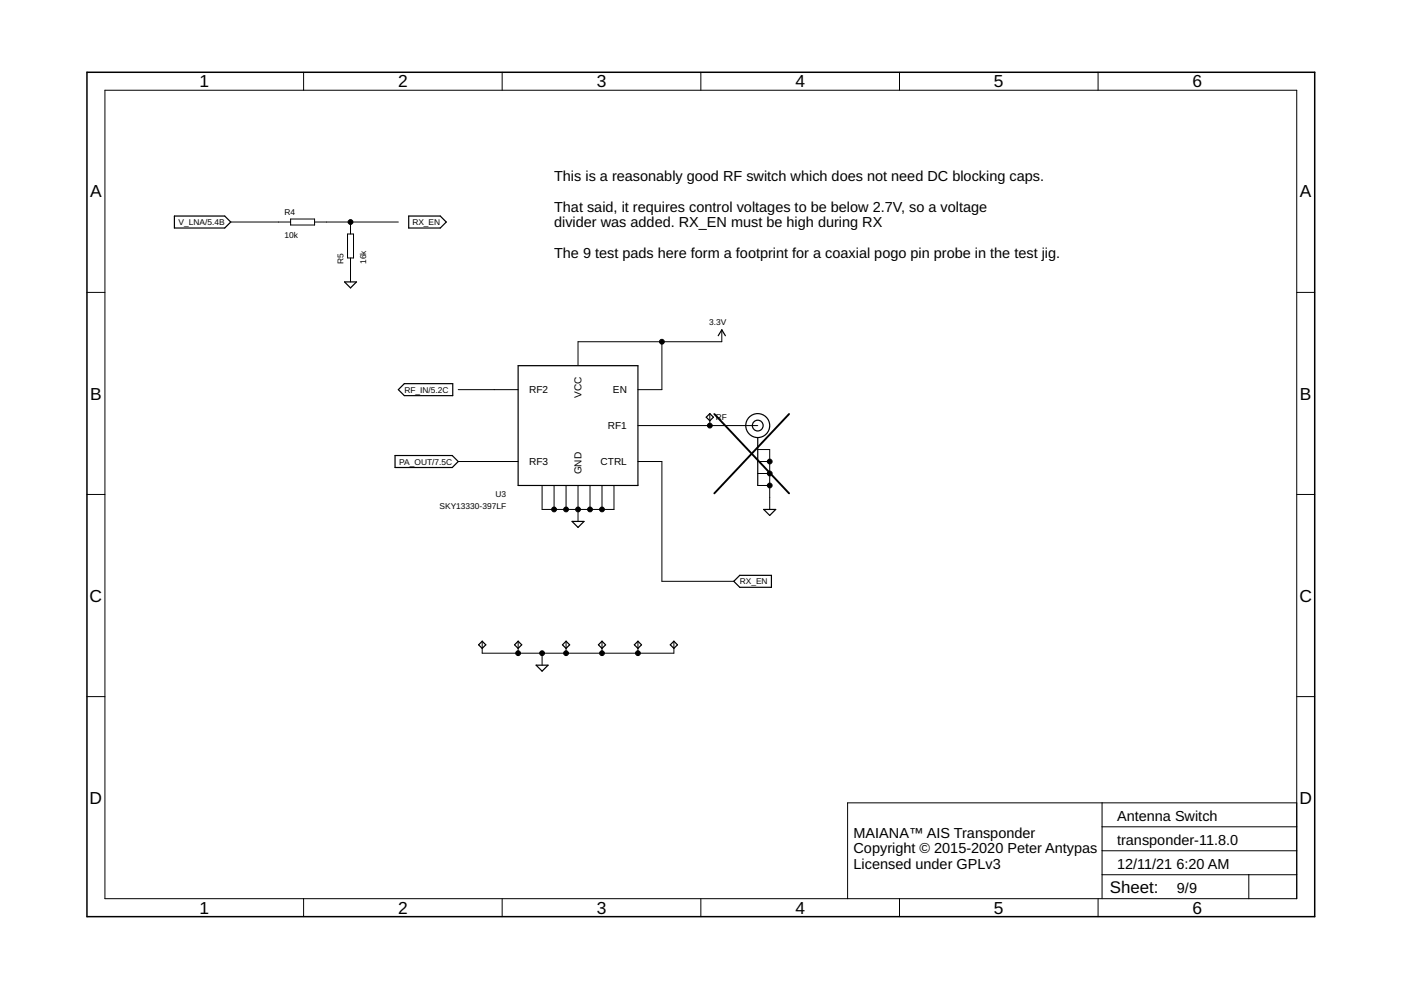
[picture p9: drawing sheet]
<svg xmlns="http://www.w3.org/2000/svg" width="297mm" height="210mm" viewBox="0 0 297 210" stroke-linecap="round" stroke-linejoin="round" font-family="sans-serif">
<g fill="none" stroke="#000" stroke-width=".25">
<path d="M37 45.8h10.6l1.3 1.3-1.3 1.2h-10.6zM73 59.8h2.6l-1.3 1.2zM86.7 45.8h6.6l1.3 1.3-1.3 1.2h-6.6zM109.9 77.5h25.4v25.4h-25.4zM152.3 71.2l.7-1.3 .8 1.3M83.8 96.6h12.1l1.3 1.3-1.3 1.2h-12.1zM85.7 81.3h10.3v2.6h-10.3l-1.2-1.3zM149.7 88.5l.8-.8 .8 .8-.8 .7zM160.7 92.8v10.1M121.3 110.6h2.5l-1.2 1.2zM161.9 108h2.6l-1.3 1.3zM101.5 136.7l.7-.7 .8 .7-.8 .8z"/>
<path d="M109.1 136.7l.8-.7 .7 .7-.7 .8zM119.3 136.7l.7-.7 .8 .7-.8 .8zM126.9 136.7l.7-.7 .8 .7-.8 .8zM134.5 136.7l.8-.7 .7 .7-.7 .8zM142.1 136.7l.8-.7 .7 .7-.7 .8zM155.6 123.3l1.2-1.3h6.8v2.5h-6.8zM113.7 141h2.5l-1.3 1.3z"/>
<circle cx="160.7" cy="90.2" r="2.54"/>
<circle cx="160.7" cy="90.2" r="1.14"/>
</g>
<g fill="none" stroke="#000" stroke-width=".21">
<path d="M22.2 19.1h252.7v171.4h-252.7zM64.4 15.3v3.8M106.5 15.3v3.8M148.6 15.3v3.8M190.7 15.3v3.8M232.8 15.3v3.8M48.9 47.1h12.7M61.6 46.4h5.1v1.3h-5.1zM66.7 47.1h17.8M73.7 49.6h1.3v5.1h-1.3zM74.3 47.1v2.5M74.3 54.7v5.1"/>
<path d="M18.4 62h3.8M140.3 72.5v10.1h-5M153 69.9v2.6h-30.4v5M274.9 62h3.8M97.2 97.9h12.7M97.2 82.6h12.7M135.3 90.2h25.4M135.3 97.9h5v25.4h15.3M150.5 87.7v2.5M160.7 95.3h2.5v12.7M160.7 97.9h2.5M18.4 104.8h3.8"/>
<path d="M114.9 102.9v5.1h15.3v-5.1M117.5 102.9v5.1M120 102.9v5.1M122.6 102.9v7.7M125.1 102.9v5.1M127.6 102.9v5.1M160.7 100.4h2.5M160.7 102.9h2.5M274.9 104.8h3.8M102.2 136v2.5h40.7v-2.5M109.9 136v2.5M114.9 138.5v2.5"/>
<path d="M120 136v2.5M127.6 136v2.5M135.3 136v2.5M18.4 147.7h3.8M274.9 147.7h3.8M233.7 170.2v20.3M233.7 175.3h41.2M274.9 170.2h-95.2v20.3M64.4 190.5v3.9M106.5 190.5v3.9M148.6 190.5v3.9M190.7 190.5v3.9"/>
<path d="M232.8 190.5v3.9M233.7 185.5h41.2M233.7 180.4h41.2M264.8 185.5v5"/>
</g>
<path d="M18.4 15.3h260.3v179.1h-260.3z" fill="none" stroke="#000" stroke-width=".32"/>
<path d="M151.4 87.8l15.9 16.8M167.3 87.8l-15.9 16.8" fill="none" stroke="#000" stroke-width=".4"/>
<g fill="#000" stroke="#000" stroke-width=".21">
<circle cx="74.3" cy="47.1" r=".51"/>
<circle cx="140.3" cy="72.5" r=".51"/>
<circle cx="150.5" cy="90.2" r=".51"/>
<circle cx="163.2" cy="97.9" r=".51"/>
<circle cx="117.5" cy="108" r=".51"/>
<circle cx="120" cy="108" r=".51"/>
<circle cx="122.6" cy="108" r=".51"/>
<circle cx="125.1" cy="108" r=".51"/>
<circle cx="127.6" cy="108" r=".51"/>
<circle cx="163.2" cy="100.4" r=".51"/>
<circle cx="163.2" cy="102.9" r=".51"/>
<circle cx="109.9" cy="138.5" r=".51"/>
<circle cx="114.9" cy="138.5" r=".51"/>
<circle cx="120" cy="138.5" r=".51"/>
<circle cx="127.6" cy="138.5" r=".51"/>
<circle cx="135.3" cy="138.5" r=".51"/>
</g>
<g font-size="3.7">
<text x="42.3" y="18.5">1</text>
<text x="84.4" y="18.5">2</text>
<text x="126.5" y="18.5">3</text>
<text x="168.6" y="18.5">4</text>
<text x="210.7" y="18.5">5</text>
<text x="252.9" y="18.5">6</text>
<text x="19.1" y="41.9">A</text>
<text x="275.6" y="41.9">A</text>
<text x="19.1" y="84.7">B</text>
<text x="275.6" y="84.7">B</text>
<text x="19" y="127.6">C</text>
<text x="275.5" y="127.6">C</text>
<text x="19" y="170.4">D</text>
<text x="275.5" y="170.4">D</text>
<text x="42.3" y="193.7">1</text>
<text x="84.4" y="193.7">2</text>
<text x="126.5" y="193.7">3</text>
<text x="168.6" y="193.7">4</text>
<text x="210.7" y="193.7">5</text>
<text x="252.9" y="193.7">6</text>
</g>
<text font-size="3.6" x="235.3" y="189.4">Sheet:</text>
<g font-size="3.1">
<text x="117.5" y="38.3">This is a reasonably good RF switch which does not need DC blocking caps.</text>
<text x="117.5" y="44.8">That said, it requires control voltages to be below 2.7V, so a voltage</text>
<text x="117.5" y="48.1">divider was added. RX_EN must be high during RX</text>
<text x="117.5" y="54.7">The 9 test pads here form a footprint for a coaxial pogo pin probe in the test jig.</text>
<text x="181" y="177.6">MAIANA™ AIS Transponder</text>
<text x="236.8" y="174">Antenna Switch</text>
<text x="236.8" y="179.1">transponder-11.8.0</text>
<text x="181" y="180.9">Copyright © 2015-2020 Peter Antypas</text>
<text x="181" y="184.2">Licensed under GPLv3</text>
<text x="236.8" y="184.2">12/11/21</text>
<text x="249.4" y="184.2">6:20 AM</text>
<text x="249.5" y="189.3">9/9</text>
</g>
<g font-size="2.1">
<text x="112.2" y="83.4">RF2</text>
<text x="130" y="83.4">EN</text>
<text x="123.3" y="84.4" transform="rotate(-90 123.3 84.4)">VCC</text>
<text x="128.9" y="91">RF1</text>
<text x="112.2" y="98.6">RF3</text>
<text x="123.3" y="100.6" transform="rotate(-90 123.3 100.6)">GND</text>
<text x="127.3" y="98.6">CTRL</text>
</g>
<g font-size="1.8">
<text x="37.9" y="47.7">V_LNA/5.4B</text>
<text x="60.3" y="45.6">R4</text>
<text x="87.4" y="47.7">RX_EN</text>
<text x="60.3" y="50.4">10k</text>
<text x="72.8" y="56" transform="rotate(-90 72.8 56)">R5</text>
<text x="77.6" y="56" transform="rotate(-90 77.6 56)">16k</text>
<text x="150.4" y="68.9">3.3V</text>
<text x="85.7" y="83.3">RF_IN/5.2C</text>
<text x="151.8" y="89">RF</text>
<text x="84.7" y="98.5">PA_OUT/7.5C</text>
<text x="105.1" y="105.5">U3</text>
<text x="93.2" y="108">SKY13330-397LF</text>
<text x="156.8" y="123.9">RX_EN</text>
</g>
</svg>
